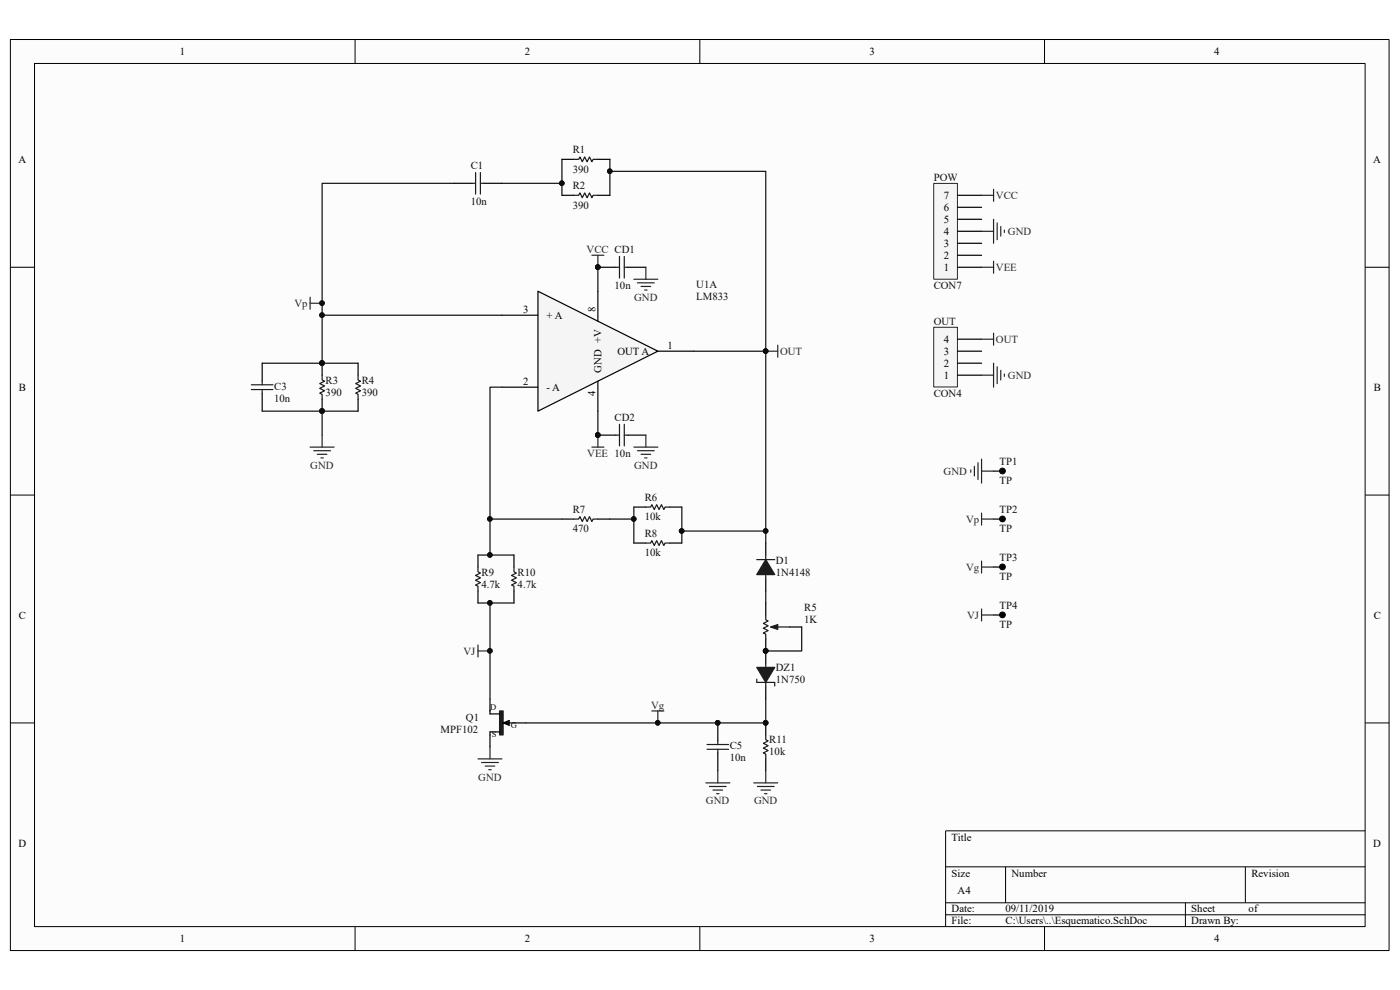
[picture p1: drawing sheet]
<svg xmlns="http://www.w3.org/2000/svg" width="297mm" height="210mm" viewBox="0 0 297 210" stroke-linecap="round" stroke-linejoin="round" font-family="sans-serif">
<path d="M2.2 8.4h292.5v193.2h-292.5z" fill="#fcfcfc"/>
<path d="M2.2 8.4h292.5v193.2h-292.5z" fill="none" stroke="#000" stroke-width=".21"/>
<path d="M7.4 13.5h282.2v183.1h-282.2z" fill="#fcfcfc"/>
<g fill="none" stroke="#000" stroke-width=".21">
<path d="M7.3 13.5h282.3v183.1h-282.3zM75.3 8.4v5.1M148.5 8.4v5.1M221.6 8.4v5.1M2.2 56.7h5.1M289.6 56.7h5.1M2.2 105h5.1M289.6 105h5.1M2.2 153.3h5.1M289.6 153.3h5.1M289.6 176.2h-89v20.4M75.3 196.6v5.1"/>
<path d="M148.5 196.6v5.1M200.6 183.9h89M200.6 191.5h89M200.6 194h89M213.3 183.9v7.6M221.6 196.6v5.1M251.5 191.5v5.1M264.2 183.9v7.6"/>
</g>
<path d="M114.1 61.8l25.5 12.7-25.5 12.7z" fill="#f5f5f5"/>
<g fill="none" stroke="#000" stroke-width=".25">
<path d="M96.3 38.9h3.8M102.7 38.9h3.8M119.2 33.8h2.6M126.8 33.8h2.6M119.2 41.4h2.6M126.8 41.4h2.6M126.8 56.7h3.9M133.2 56.7h3.8M55.6 77v3.9M68.3 77v2.6M76 77v2.6M106.5 66.9h7.6"/>
<path d="M114.1 61.8l25.5 12.7-25.5 12.7zM126.8 61.8v6.3M139.6 74.5h7.6M55.6 83.4v3.8M68.3 84.7v2.5M76 84.7v2.5M106.5 82.1h7.6M126.8 80.9v6.3M126.8 92.3h3.9M133.2 92.3h3.8M162.4 115.2v2.5M162.4 122.8v2.6"/>
</g>
<g fill="none" stroke="#1c1c1c" stroke-width=".25">
<path d="M100.1 38.9h.8M100.9 36.6v4.6M101.9 38.9h.8M101.9 36.6v4.6M121.8 33.8h1l.2-.5 .5 1 .5-1 .5 1 .6-1 .5 1 .2-.5h1M121.8 41.4h1l.2-.5 .5 1 .5-1 .5 1 .6-1 .5 1 .2-.5h1M130.7 56.7h.7M131.4 54.4v4.6M132.4 56.7h.8M132.4 54.4v4.6M68.3 79.6v1l.5 .3-1 .5 1 .5-1 .5 1 .5-1 .5 .5 .3v1M76 79.6v1l.5 .3-1 .5 1 .5-1 .5 1 .5-1 .5 .5 .3v1"/>
<path d="M53.3 82.6h4.6M53.3 81.6h4.6M55.6 80.9v.7M55.6 82.6v.8M130.7 92.3h.7M131.4 90v4.6M132.4 90v4.6M132.4 92.3h.8M160.5 118.7h3.9"/>
</g>
<g fill="#0e0e0e" stroke="#0e0e0e" stroke-width=".21">
<circle cx="68.3" cy="77" r=".48"/>
<circle cx="68.3" cy="87.2" r=".48"/>
<circle cx="126.8" cy="56.7" r=".48"/>
<circle cx="126.8" cy="92.3" r=".48"/>
</g>
<g fill="none" stroke="#262626" stroke-width=".25">
<path d="M125.6 54.1h2.5M126.8 54.1v2.6M134.5 59.2h5.1M135.2 60h3.6M137 56.7v2.5M136 60.8h2M136.8 61.5h.5M65.8 94.8h5.1M66.6 95.6h3.5M67.3 96.4h2.1M68.1 97.1h.5M68.3 92.3v2.5"/>
<path d="M125.6 94.8h2.5M126.8 92.3v2.5M134.5 94.8h5.1M135.2 95.6h3.6M136 96.4h2M136.8 97.1h.5M137 92.3v2.5"/>
</g>
<path d="M162.4 118.7l2 3.2h-3.9z" fill="#1c1c1c"/>
<path d="M162.4 118.7l2 3.2h-3.9zM162.4 117.7v1M162.4 121.9v.9M165 133h2.5" fill="none" stroke="#1c1c1c" stroke-width=".25"/>
<path d="M163.5 133l1.5-.5v1z" fill="#1c1c1c"/>
<path d="M162.4 130.5v1l.6 .2-1.1 .5 1.1 .5-1.1 .6 1.1 .5-1.1 .5 .5 .2v1M163.5 133l1.5-.5v1zM160.5 144.8h3.9" fill="none" stroke="#1c1c1c" stroke-width=".25"/>
<path d="M162.4 127.9v2.6M162.4 135.5v5.1M167.5 133h2.6M162.4 145.7v2.6" fill="none" stroke="#000" stroke-width=".25"/>
<circle cx="162.4" cy="138.1" r=".48" fill="#0e0e0e" stroke="#0e0e0e" stroke-width=".21"/>
<path d="M160.5 141.6h3.9l-2 3.2z" fill="#1c1c1c"/>
<g fill="none" stroke="#1c1c1c" stroke-width=".25">
<path d="M121.8 110.1h1l.2-.5 .5 1 .5-1 .5 1 .6-1 .5 1 .2-.5h1M137 115.2h1l.3-.5 .5 1 .5-1 .5 1 .5-1 .5 1 .3-.5h1M137 107.6h1l.3-.5 .5 1 .5-1 .5 1 .5-1 .5 1 .3-.5h1M101.4 120.3v1l.5 .3-1 .5 1 .5-1 .5 1 .5-1 .5 .5 .3v1M109 120.3v1l.5 .3-1 .5 1 .5-1 .5 1 .5-1 .5 .5 .3v1M150 157.9h4.6M150 158.9h4.6M152.3 157.2v.7M152.3 158.9v.8M160.5 141.6h3.9l-2 3.2zM160.5 144.1v.7M162.4 155.9v1l.6 .3-1.1 .5 1.1 .5-1.1 .5 1.1 .5-1.1 .5 .5 .3v1"/>
<path d="M162.4 140.6v1M162.4 144.8v.9M164.4 144.8v.7"/>
</g>
<g fill="#0e0e0e" stroke="#0e0e0e" stroke-width=".21">
<circle cx="162.4" cy="138.1" r=".48"/>
<circle cx="162.4" cy="153.3" r=".48"/>
<circle cx="152.3" cy="153.3" r=".48"/>
</g>
<g fill="none" stroke="#000" stroke-width=".25">
<path d="M101.4 117.7v2.6M109 117.7v2.6M119.2 110.1h2.6M126.8 110.1h2.6M134.5 115.2h2.5M134.5 107.6h2.5M142.1 115.2h2.5M142.1 107.6h2.5M101.4 125.4v2.5M109 125.4v2.5M152.3 153.3v3.9M152.3 159.7v3.8"/>
<path d="M162.4 153.3v2.6M162.4 161v2.5"/>
</g>
<g fill="none" stroke="#262626" stroke-width=".25">
<path d="M103.9 158.4v2.6M101.4 161h5.1M102.2 161.7h3.5M102.9 162.5h2.1M103.7 163.3h.5M149.7 166.1h5.1M150.5 166.8h3.6M151.3 167.6h2M152 168.4h.5M152.3 163.5v2.6M159.9 166.1h5.1M160.7 166.8h3.5"/>
<path d="M161.4 167.6h2.1M162.2 168.4h.5M162.4 163.5v2.6"/>
</g>
<path d="M198.1 38.9h5v20.3h-5z" fill="#f5f5f5"/>
<path d="M198.1 38.9h5v20.3h-5z" fill="none" stroke="#262626" stroke-width=".21"/>
<path d="M203.1 56.7h5.1M203.1 54.1h5.1M203.1 51.6h5.1M203.1 49.1h5.1M203.1 46.5h5.1M203.1 44h5.1M203.1 41.4h5.1" fill="none" stroke="#000" stroke-width=".25"/>
<path d="M208.2 41.4h2.6M208.2 56.7h2.6M208.2 49.1h2.6M210.8 40.2v2.5M210.8 46.5v5.1M210.8 55.4v2.6M211.5 47.3v3.5M212.3 48v2.1M213.1 48.8v.5" fill="none" stroke="#262626" stroke-width=".25"/>
<path d="M198.1 69.5h5v12.6h-5z" fill="#f5f5f5"/>
<path d="M198.1 69.4h5v12.7h-5z" fill="none" stroke="#262626" stroke-width=".21"/>
<path d="M203.1 79.6h5.1M203.1 77h5.1M203.1 74.5h5.1M203.1 72h5.1M210.8 99.9h2.3M210.8 110.1h2.3M210.8 120.3h2.3M210.8 130.5h2.3" fill="none" stroke="#000" stroke-width=".25"/>
<g fill="none" stroke="#262626" stroke-width=".25">
<path d="M65.8 63.1v2.5M65.8 64.3h2.5M162.4 74.5h2.6M165 73.2v2.6M208.2 72h2.6M208.2 79.6h2.6M210.8 70.7v2.5M210.8 77v5.1M211.5 77.8v3.6M212.3 78.6v2M213.1 79.3v.5M205.9 99.7v.5"/>
<path d="M206.7 98.9v2M207.5 98.2v3.5M208.2 97.4v5.1M208.2 99.9h2.6M208.2 108.8v2.6M208.2 119v2.6M208.2 110.1h2.6M101.4 136.8v2.6M101.4 138.1h2.5M208.2 129.2v2.5M208.2 120.3h2.6M208.2 130.5h2.6"/>
<path d="M138.3 150.8h2.5M139.6 150.8v2.5"/>
</g>
<g fill="#0e0e0e" stroke="#0e0e0e" stroke-width=".21">
<circle cx="162.4" cy="74.5" r=".48"/>
<circle cx="68.3" cy="64.3" r=".48"/>
<circle cx="139.5" cy="153.3" r=".48"/>
<circle cx="103.9" cy="138.1" r=".48"/>
</g>
<g fill="#000" stroke="#000" stroke-width=".21">
<circle cx="212.7" cy="99.9" r=".61"/>
<circle cx="212.7" cy="110.1" r=".61"/>
<circle cx="212.7" cy="120.3" r=".61"/>
<circle cx="212.7" cy="130.4" r=".61"/>
</g>
<path d="M106 150.8h.7v5.1h-.7z" fill-rule="evenodd" fill="#1c1c1c"/>
<path d="M106 150.8h.7v5.1h-.7z" fill="none" stroke="#1c1c1c" stroke-width=".25"/>
<path d="M103.9 148.3v3.1h2.1M106 155.3h-2.1v3.1M106.7 153.3h4.9M106.7 153.3l1.3-.5v1.1zM107.1 153.3l.8-.2v.5l-.6-.3" fill="none" stroke="#000" stroke-width=".25"/>
<g fill="none" stroke="#0e0e0e" stroke-width=".25">
<path d="M96.3 38.9h-28v38.1M106.5 38.9h12.7v2.5M119.2 33.8v5.1M129.4 36.3h33v38.2h-15.2M129.4 33.8v7.6M126.8 56.7v5.1M55.6 77h20.4M68.3 66.9h38.2M162.4 74.5v38.2M55.6 87.2h20.4M68.3 87.2v5.1M106.5 82.1h-2.6v28"/>
<path d="M126.8 87.2v5.1M101.4 117.7h2.5M119.2 110.1h-15.3v7.6h5.1M129.4 110.1h5.1M134.5 107.6v7.6M144.6 112.7h17.8v2.5M144.6 107.6v7.6M101.4 127.9h7.6M103.9 127.9v20.4M162.4 125.4v2.5M170.1 133v5.1h-7.7M162.4 148.3v5h-50.8"/>
</g>
<g fill="#0e0e0e" stroke="#0e0e0e" stroke-width=".21">
<circle cx="68.3" cy="87.2" r=".48"/>
<circle cx="68.3" cy="66.8" r=".48"/>
<circle cx="119.2" cy="38.9" r=".48"/>
<circle cx="129.4" cy="36.3" r=".48"/>
<circle cx="162.4" cy="74.5" r=".48"/>
<circle cx="126.8" cy="56.7" r=".48"/>
<circle cx="126.8" cy="92.3" r=".48"/>
<circle cx="162.4" cy="138.1" r=".48"/>
<circle cx="134.4" cy="110.1" r=".48"/>
<circle cx="103.9" cy="117.7" r=".48"/>
<circle cx="144.6" cy="112.6" r=".49"/>
<circle cx="162.4" cy="112.6" r=".48"/>
<circle cx="103.9" cy="110.1" r=".48"/>
<circle cx="68.3" cy="77" r=".48"/>
<circle cx="68.3" cy="64.3" r=".48"/>
<circle cx="103.9" cy="127.9" r=".48"/>
<circle cx="103.9" cy="138.1" r=".48"/>
<circle cx="162.4" cy="153.3" r=".48"/>
<circle cx="152.3" cy="153.3" r=".48"/>
<circle cx="139.5" cy="153.3" r=".48"/>
</g>
<g font-size="2.3">
<text x="38.2" y="11.7">1</text>
<text x="111.3" y="11.7">2</text>
<text x="184.4" y="11.7">3</text>
<text x="257.6" y="11.7">4</text>
<text x="3.9" y="34.6">A</text>
<text x="291.3" y="34.6">A</text>
<text x="200.2" y="47.3">5</text>
<text x="200.2" y="44.7">6</text>
<text x="200.2" y="42.2">7</text>
<text x="200.2" y="52.4">3</text>
<text x="200.2" y="49.8">4</text>
<text x="200.2" y="57.4">1</text>
<text x="200.2" y="54.9">2</text>
<text x="111" y="66.4">3</text>
<text x="115.9" y="67.6">+ A</text>
<text x="126.3" y="66.1" transform="rotate(-90 126.3 66.1)">8</text>
<text x="131" y="75.3">OUT A</text>
<text x="141.6" y="74">1</text>
<text x="200.2" y="77.8">2</text>
<text x="200.2" y="75.3">3</text>
<text x="200.2" y="72.7">4</text>
<text x="4" y="82.9">B</text>
<text x="111" y="81.6">2</text>
<text x="115.9" y="82.9">- A</text>
<text x="127.6" y="79.1" transform="rotate(-90 127.6 79.1)">GND +V</text>
<text x="200.2" y="80.3">1</text>
<text x="291.4" y="82.9">B</text>
<text x="126.3" y="84" transform="rotate(-90 126.3 84)">4</text>
<text x="4" y="131.2">C</text>
<text x="291.4" y="131.2">C</text>
<text x="3.9" y="179.6">D</text>
<text x="201.9" y="178.3">Title</text>
<text x="291.3" y="179.6">D</text>
<text x="201.9" y="185.9">Size</text>
<text x="214.6" y="185.9">Number</text>
<text x="265.5" y="185.9">Revision</text>
<text x="203.2" y="189.7">A4</text>
<text x="201.9" y="193.5">Date:</text>
<text x="201.9" y="196.1">File:</text>
<text x="213.3" y="193.5">09/11/2019</text>
<text x="213.3" y="196.1">C:\Users\..\Esquematico.SchDoc</text>
<text x="252.7" y="193.5">Sheet</text>
<text x="252.7" y="196.1">Drawn By:</text>
<text x="264.9" y="193.5">of</text>
<text x="38.2" y="199.9">1</text>
<text x="111.3" y="199.9">2</text>
<text x="184.4" y="199.9">3</text>
<text x="257.6" y="199.9">4</text>
</g>
<g font-size="2.3" fill="#0e0e0e">
<text x="99.9" y="35.9">C1</text>
<text x="121.5" y="32.6">R1</text>
<text x="121.5" y="40.2">R2</text>
<text x="121.5" y="36.6">390</text>
<text x="198.1" y="38.4">POW</text>
<text x="99.9" y="43.5">10n</text>
<text x="121.5" y="44.2">390</text>
<text x="130.4" y="61.3">10n</text>
<text x="147.7" y="61">U1A</text>
<text x="147.7" y="63.6">LM833</text>
<text x="198.1" y="61.3">CON7</text>
<text x="198.1" y="68.9">OUT</text>
<text x="58.2" y="82.6">C3</text>
<text x="69.1" y="81.4">R3</text>
<text x="69.1" y="83.9">390</text>
<text x="76.7" y="81.4">R4</text>
<text x="76.7" y="83.9">390</text>
<text x="58.2" y="85.2">10n</text>
<text x="130.4" y="89.3">CD2</text>
<text x="198.1" y="84.2">CON4</text>
<text x="212" y="98.7">TP1</text>
<text x="136.8" y="106.3">R6</text>
<text x="212" y="102.7">TP</text>
<text x="121.5" y="108.8">R7</text>
<text x="121.5" y="112.9">470</text>
<text x="136.8" y="113.9">R8</text>
<text x="136.8" y="110.4">10k</text>
<text x="212" y="108.8">TP2</text>
<text x="212" y="112.9">TP</text>
<text x="136.8" y="118">10k</text>
<text x="164.6" y="119.5">D1</text>
<text x="212" y="119">TP3</text>
<text x="102.1" y="122.1">R9</text>
<text x="102.1" y="124.6">4.7k</text>
<text x="109.8" y="122.1">R10</text>
<text x="109.8" y="124.6">4.7k</text>
<text x="164.6" y="122.1">1N4148</text>
<text x="212" y="123.1">TP</text>
<text x="170.6" y="129.7">R5</text>
<text x="212" y="129.2">TP4</text>
<text x="170.6" y="132.2">1K</text>
<text x="212" y="133.3">TP</text>
<text x="164.6" y="142.4">DZ1</text>
<text x="164.6" y="144.9">1N750</text>
<text x="93.5" y="155.4">MPF102</text>
<text x="98.8" y="152.9">Q1</text>
<text x="154.8" y="159">C5</text>
<text x="154.8" y="161.5">10n</text>
<text x="163.2" y="157.7">R11</text>
<text x="163.2" y="160.2">10k</text>
</g>
<g font-size="2.3" fill="#262626">
<text x="211.3" y="42.2">VCC</text>
<text x="124.5" y="53.6">VCC CD1</text>
<text x="213.8" y="49.8">GND</text>
<text x="211.3" y="57.4">VEE</text>
<text x="62.5" y="65.1">Vp</text>
<text x="134.5" y="63.8">GND</text>
<text x="165.5" y="75.3">OUT</text>
<text x="211.3" y="72.7">OUT</text>
<text x="213.8" y="80.3">GND</text>
<text x="65.8" y="99.4">GND</text>
<text x="124.6" y="96.9">VEE 10n</text>
<text x="134.5" y="99.4">GND</text>
<text x="200.2" y="100.7">GND</text>
<text x="204.9" y="110.9">Vp</text>
<text x="204.9" y="121.1">Vg</text>
<text x="205.2" y="131.2">VJ</text>
<text x="98.3" y="138.9">VJ</text>
<text x="138.1" y="150.3">Vg</text>
<text x="101.5" y="165.6">GND</text>
<text x="149.8" y="170.6">GND</text>
<text x="160" y="170.6">GND</text>
</g>
<g font-size="1.8" fill="#0e0e0e">
<text x="104" y="150.7">D</text>
<text x="108.4" y="154.5">G</text>
<text x="104.3" y="156.4">S</text>
</g>
</svg>
